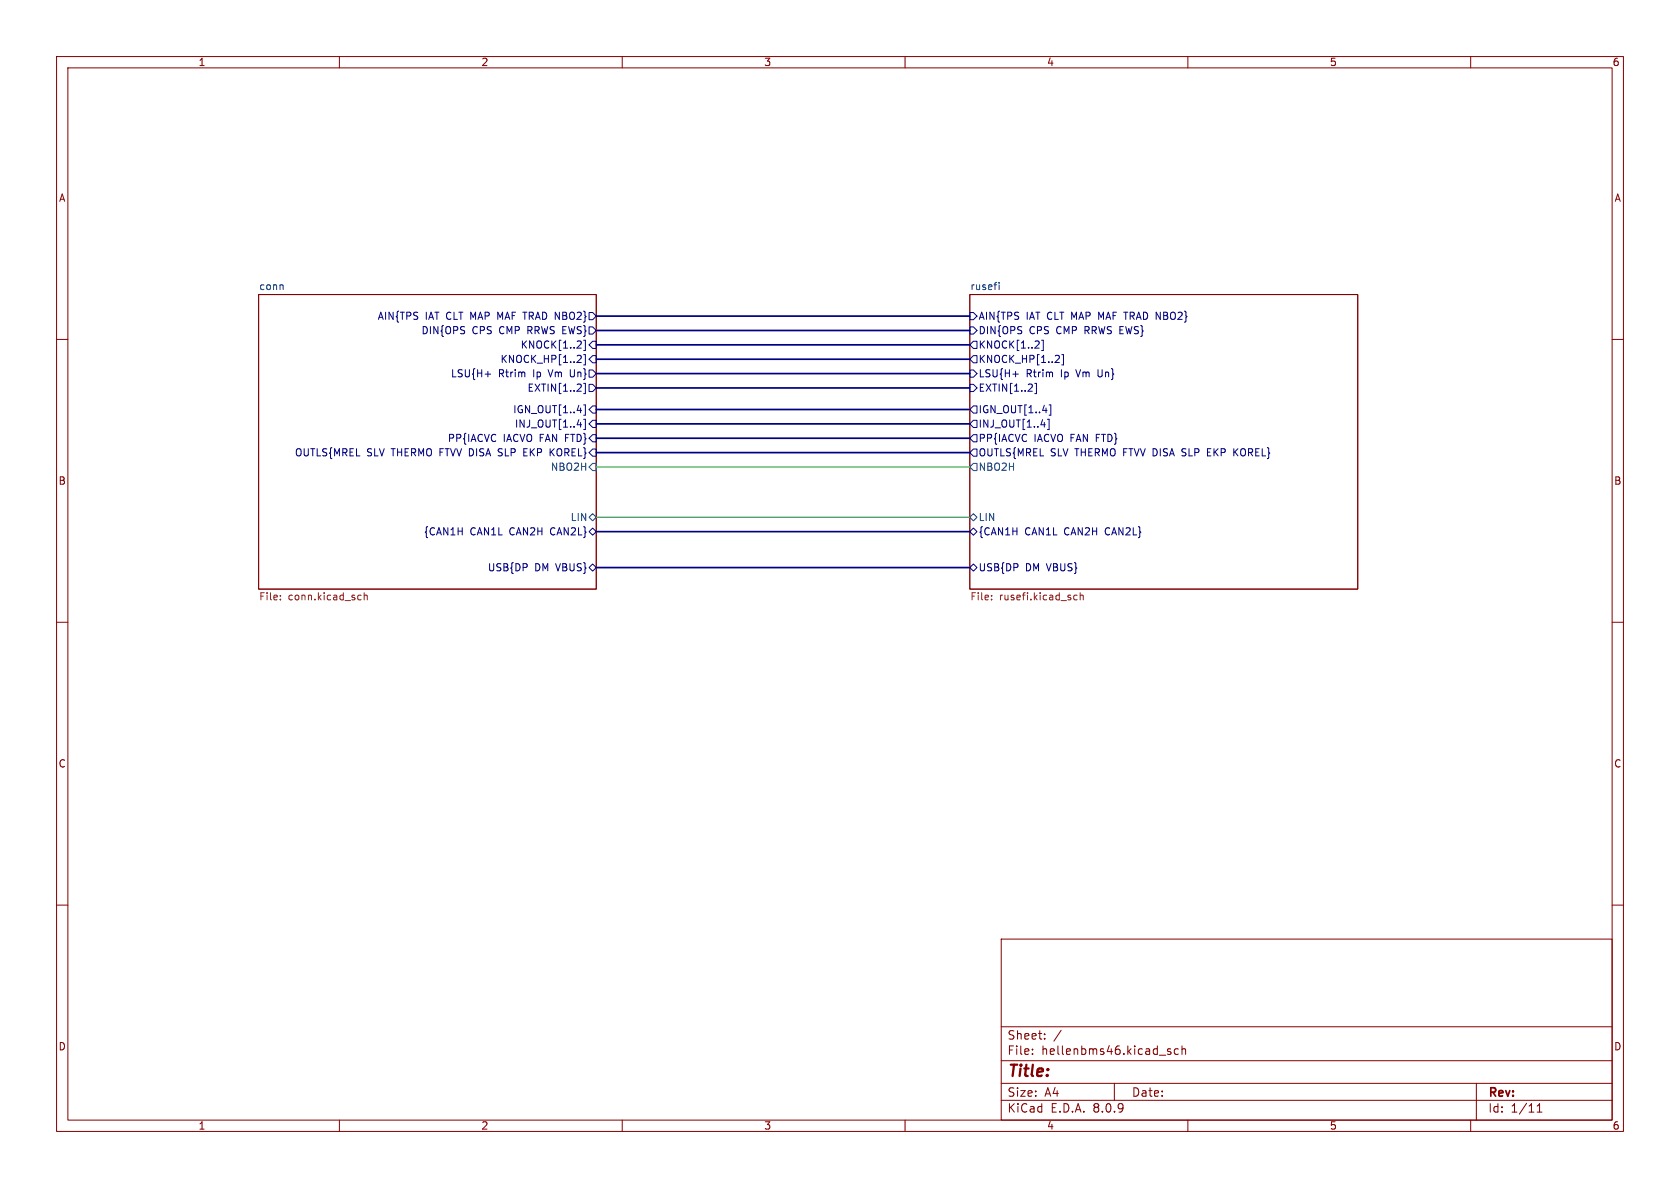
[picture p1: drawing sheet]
<svg xmlns="http://www.w3.org/2000/svg" width="297mm" height="210mm" viewBox="0 0 297 210" stroke-linecap="round" stroke-linejoin="round" font-family="sans-serif">
<g fill="none" stroke="#840000" stroke-width=".18">
<path d="M10 10h277v190h-277zM12 12h273v186h-273zM60 10v2M110 10v2M160 10v2M210 10v2M260 10v2M45.7 52.1h59.7v52h-59.7zM171.4 52.1h68.6v52h-68.6zM10 60h2M285 60h2M10 110h2"/>
<path d="M285 110h2M10 160h2M177 166h108v32h-108zM285 160h2M60 198v2M110 198v2M160 198v2M177 194.5h108M177 191.5h108M177 187.5h108M177 181.5h108M182.5 186.3v.1"/>
<path d="M182.5 185.5v.1M184.7 183.6v.1M184.7 182.8v.1M187.6 182.1l-1.3 2M197 191.5v3M206.4 185.7l.6 .4-.2 .3-.4-.1M207 185.5l-.4-.1-.2 .2M208.3 185.5l-.4-.1-.3 .3v.4l.1 .2h.6M209 185.5l.2-.1 .3 .1 .1 .9M209 184.9v1.5M210 198v2M260 198v2"/>
<path d="M261 191.5v6.5M271.7 196.6h.9M271.7 195.5l.5-.4v1.5"/>
</g>
<g fill="none" stroke="#000084" stroke-width=".18">
<path d="M104.1 57.8h.7l.6 .6-.6 .7h-.7zM104.1 55.2h.7l.6 .7-.6 .6h-.7zM171.4 57.8h.7l.6 .6-.6 .7h-.7zM171.4 55.2h.7l.6 .7-.6 .6h-.7zM85.8 66.1h.9M92.6 79.9h.4M92.6 79.3h.6M97.4 79.9l.6 .7M98 79.3l-.7 .7M102 75.1h.8M102.5 62.8l.3 .3-.1 .3-.7 .7h.8M102.6 60.3l.2 .2-.1 .3-.7 .7h.8"/>
<path d="M103.2 71.6h.3v1.8h-.3M103.2 62.7h.3v1.8h-.3M103.2 74.1h.3v1.8h-.3M103.5 60.1v1.9h-.3M103.5 67.8v1.8h-.3M104.1 65.4h.7l.6 .6-.6 .7h-.7zM104.1 67.9h.7l.6 .7-.6 .6h-.7zM104.8 71.8h.6v1.2h-.6l-.7-.6zM104.8 74.3h.6v1.3h-.6l-.7-.7zM104.8 60.3h.6v1.3h-.6l-.7-.6zM104.8 62.9h.6v1.2h-.6l-.7-.6zM104.8 79.4h.6v1.2h-.6l-.7-.6z"/>
<path d="M104.8 76.8h.6v1.3h-.6l-.7-.6zM171.4 65.4h.7l.6 .6-.6 .7h-.7zM171.4 67.9h.7l.6 .7-.6 .6h-.7zM172.1 71.8h.6v1.2h-.6l-.7-.6zM172.1 74.3h.6v1.3h-.6l-.7-.7zM172.1 60.3h.6v1.3h-.6l-.7-.6zM172.1 76.8h.6v1.3h-.6l-.7-.6zM172.1 79.4h.6v1.2h-.6l-.7-.6zM172.1 62.9h.6v1.2h-.6l-.7-.6zM179.1 66.1h.9M182.9 67.8h.3v1.8h-.3M183.6 60.3l.1 .2v.3l-.8 .7h.8"/>
<path d="M184 75.1h.8M184.1 60.1h.3v1.9h-.3M185.2 74.1h.3v1.8h-.3M185.5 71.6h.3v1.8h-.3M187 62.8l.3 .3-.1 .3-.7 .7h.8M187.7 62.7h.3v1.8h-.3M213.5 79.9h.4M213.5 79.3h.6M218.3 79.9l.6 .7M218.9 79.3l-.8 .7M92.6 80.6h.6M104.1 94l.7-.7 .6 .7-.6 .6z"/>
<path d="M171.4 94l.7-.7 .6 .7-.6 .6zM213.5 80.6h.6M104.1 100.3l.7-.6 .6 .6-.6 .7zM171.4 100.3l.7-.6 .6 .6-.6 .7z"/>
</g>
<path d="M176.6 49.9v.1M176.6 50.3v.9M104.8 90.8l.6 .6-.6 .7-.7-.7zM104.8 81.9h.6v1.3h-.6l-.7-.6zM171.4 91.4l.7-.6 .6 .6-.6 .7zM172.1 81.9h.6v1.3h-.6l-.7-.6z" fill="none" stroke="#006464" stroke-width=".18"/>
<path d="M49.6 105.9v.1M49.6 105.3v.1M63.5 105.2l.3 .1M63.8 106h-.3M64.4 105.3l.2-.1 .3 .1v.7M64.4 104.8v1.2M175.3 105.9v.1M175.3 105.3v.1M189.8 105.8l.3 .2h.3M190.4 105.3l-.3-.1-.3 .2M191 105.3l.1-.1 .3 .1 .1 .7M191 104.8v1.2" fill="none" stroke="#725600" stroke-width=".18"/>
<path d="M105.4 55.9h66M105.4 58.4h66M105.4 77.5h66M105.4 74.9h66M105.4 72.4h66M105.4 63.5h66M105.4 61h66M105.4 68.6h66M105.4 66h66M105.4 94h66M105.4 80h66M105.4 100.3h66" fill="none" stroke="#000084" stroke-width=".3"/>
<path d="M105.4 91.4h66M105.4 82.6h66" fill="none" stroke="#009600" stroke-width=".18"/>
<text font-size="2.8" fill="#840000" x="178" y="190.9">Title:</text>
<g font-size="2.1" fill="#840000">
<text x="178" y="184">Sheet:</text>
<text x="178" y="186.7">File:</text>
<text x="184.1" y="186.7">hellenbms46.kicad_sch</text>
<text x="178" y="196.9">KiCad</text>
<text x="178" y="194.1">Size:</text>
<text x="184.7" y="194.1">A4</text>
<text x="185.7" y="196.9">E.D.A.</text>
<text x="193.3" y="196.9">8.0.9</text>
<text x="200" y="194.1">Date:</text>
<text x="263" y="194.3">Rev:</text>
<text x="263" y="196.9">Id:</text>
<text x="267.1" y="196.9">1/11</text>
</g>
<g font-size="1.8" fill="#840000">
<text x="35" y="11.9">1</text>
<text x="85" y="11.9">2</text>
<text x="135" y="11.9">3</text>
<text x="185" y="11.9">4</text>
<text x="235" y="11.9">5</text>
<text x="285" y="11.9">6</text>
<text x="10.3" y="35.9">A</text>
<text x="285.3" y="35.9">A</text>
<text x="10.3" y="85.9">B</text>
<text x="285.3" y="85.9">B</text>
<text x="10.3" y="135.9">C</text>
<text x="285.3" y="135.9">C</text>
<text x="10.3" y="185.9">D</text>
<text x="285.3" y="185.9">D</text>
<text x="35" y="199.9">1</text>
<text x="85" y="199.9">2</text>
<text x="135" y="199.9">3</text>
<text x="185" y="199.9">4</text>
<text x="235" y="199.9">5</text>
<text x="285" y="199.9">6</text>
</g>
<g font-size="1.8" fill="#006464">
<text x="45.7" y="51.4">conn</text>
<text x="171.4" y="51.4">rusefi</text>
<text x="97.3" y="83.4">NBO2H</text>
<text x="172.9" y="83.4">NBO2H</text>
<text x="100.8" y="92.3">LIN</text>
<text x="172.9" y="92.3">LIN</text>
</g>
<g font-size="1.8" fill="#000084">
<text x="66.7" y="56.7">AIN{TPS</text>
<text x="74.4" y="59.3">DIN{OPS</text>
<text x="75.2" y="56.7">IAT CLT MAP MAF TRAD NBO2}</text>
<text x="83.4" y="59.3">CPS</text>
<text x="88.4" y="59.3">CMP RRWS EWS}</text>
<text x="172.9" y="59.3">DIN{OPS</text>
<text x="172.9" y="56.7">AIN{TPS</text>
<text x="181.4" y="56.7">IAT CLT MAP MAF TRAD NBO2}</text>
<text x="181.9" y="59.3">CPS</text>
<text x="186.9" y="59.3">CMP RRWS EWS}</text>
<text x="88.4" y="64.4">KNOCK_HP[1..2]</text>
<text x="92" y="61.8">KNOCK[1..2]</text>
<text x="172.9" y="61.8">KNOCK[1..2]</text>
<text x="172.9" y="64.4">KNOCK_HP[1..2]</text>
<text x="79.6" y="66.9">LSU{H+</text>
<text x="88.1" y="66.9">Rtrim</text>
<text x="93.2" y="69.4">EXTIN[1..2]</text>
<text x="94.4" y="66.9">Ip</text>
<text x="97.3" y="66.9">Vm</text>
<text x="101.2" y="66.9">Un}</text>
<text x="172.9" y="66.9">LSU{H+</text>
<text x="172.9" y="69.4">EXTIN[1..2]</text>
<text x="181.4" y="66.9">Rtrim</text>
<text x="187.6" y="66.9">Ip</text>
<text x="190.6" y="66.9">Vm</text>
<text x="194.5" y="66.9">Un}</text>
<text x="90.6" y="73.3">IGN_OUT[1..4]</text>
<text x="90.9" y="75.8">INJ_OUT[1..4]</text>
<text x="172.9" y="73.3">IGN_OUT[1..4]</text>
<text x="172.9" y="75.8">INJ_OUT[1..4]</text>
<text x="52" y="80.9">OUTLS{MREL</text>
<text x="64.8" y="80.9">SLV THERMO FTVV DISA SLP</text>
<text x="79.1" y="78.3">PP{IACVC</text>
<text x="89" y="78.3">IACVO FAN FTD}</text>
<text x="93.4" y="80.9">EKP</text>
<text x="98.3" y="80.9">KOREL}</text>
<text x="172.9" y="78.3">PP{IACVC</text>
<text x="172.9" y="80.9">OUTLS{MREL</text>
<text x="182.8" y="78.3">IACVO FAN FTD}</text>
<text x="185.7" y="80.9">SLV THERMO FTVV DISA SLP</text>
<text x="214.3" y="80.9">EKP</text>
<text x="219.1" y="80.9">KOREL}</text>
<text x="74.8" y="94.8">{CAN1H</text>
<text x="83.1" y="94.8">CAN1L</text>
<text x="90.2" y="94.8">CAN2H</text>
<text x="97.6" y="94.8">CAN2L}</text>
<text x="172.9" y="94.8">{CAN1H</text>
<text x="181.2" y="94.8">CAN1L</text>
<text x="188.3" y="94.8">CAN2H</text>
<text x="195.7" y="94.8">CAN2L}</text>
<text x="86.1" y="101.2">USB{DP</text>
<text x="94.5" y="101.2">DM VBUS}</text>
<text x="172.9" y="101.2">USB{DP</text>
<text x="181.3" y="101.2">DM VBUS}</text>
</g>
<g font-size="1.8" fill="#725600">
<text x="45.7" y="106.5">File:</text>
<text x="50.9" y="106.5">conn.kicad_sch</text>
<text x="171.4" y="106.5">File:</text>
<text x="176.7" y="106.5">rusefi.kicad_sch</text>
</g>
</svg>
